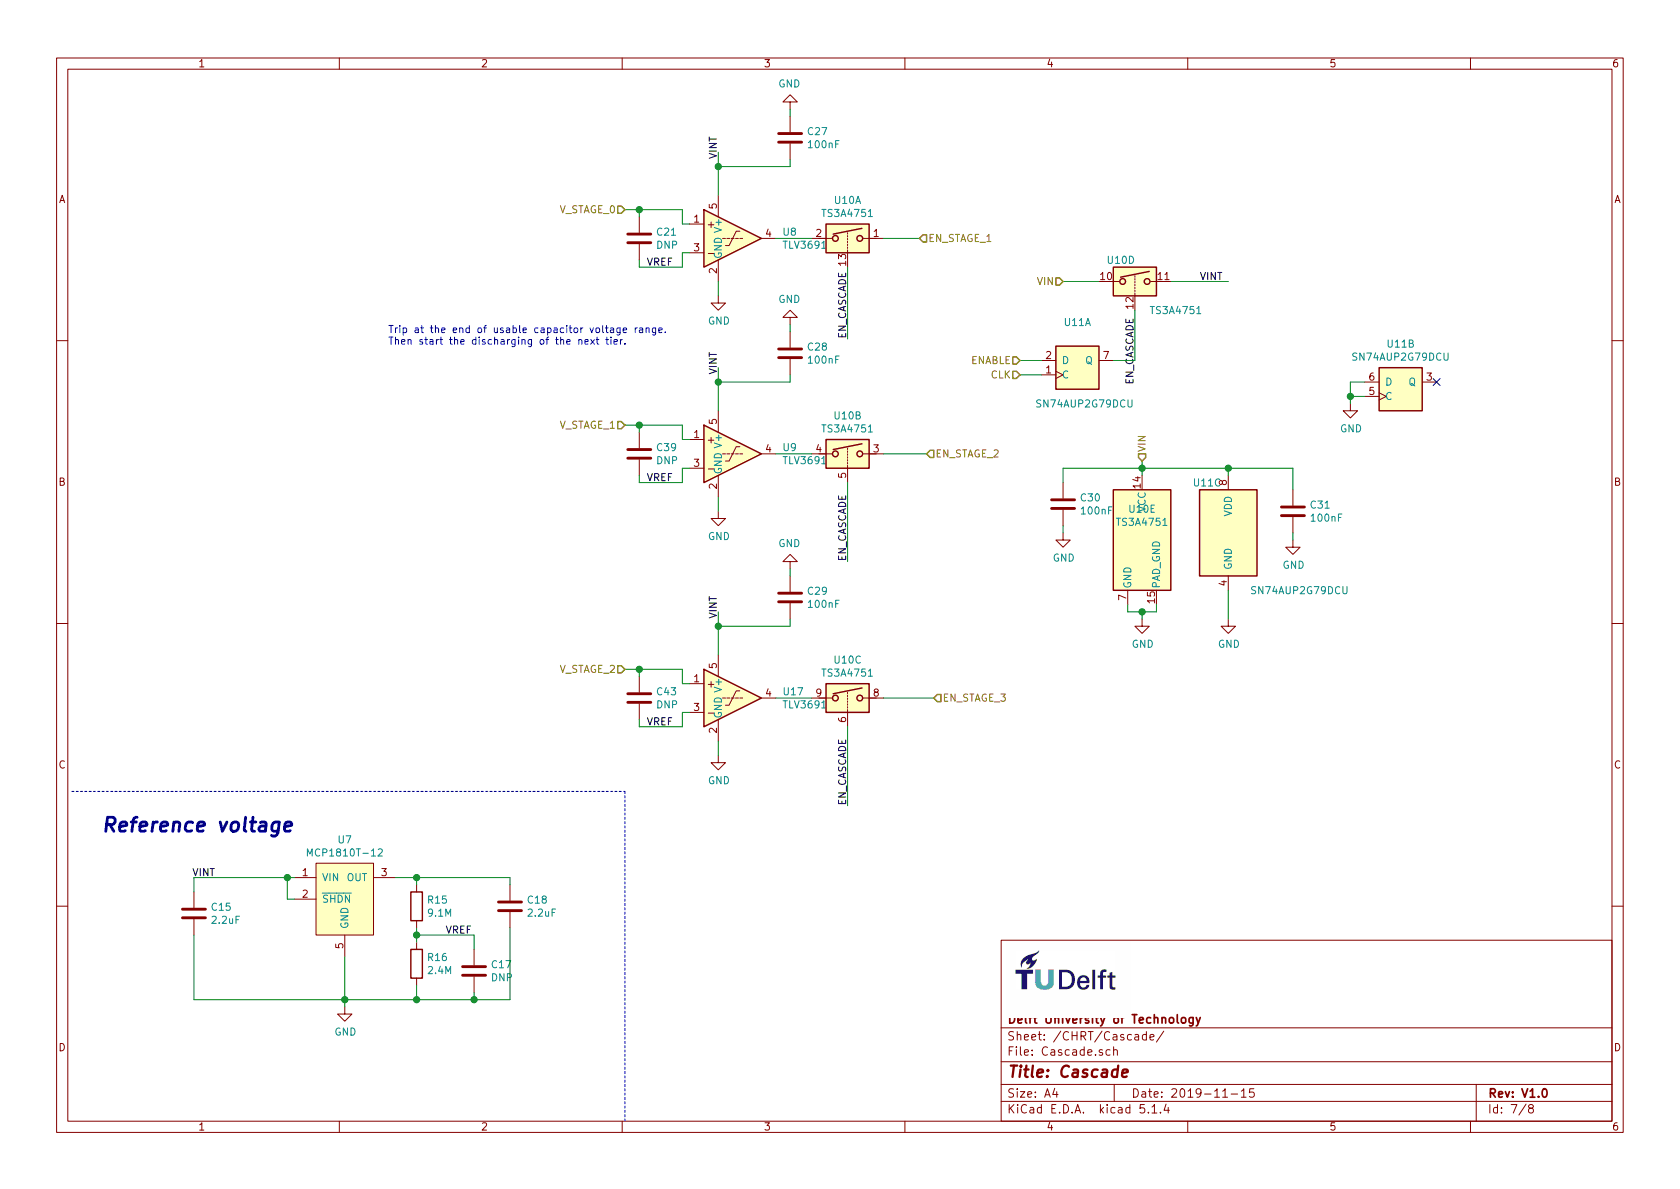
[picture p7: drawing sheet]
EESchema Schematic File Version 4
EELAYER 30 0
EELAYER END
$Descr A4 11693 8268
encoding utf-8
Sheet 7 8
Title "Cascade"
Date "2019-11-15"
Rev "V1.0"
Comp "Delft University of Technology"
Comment1 ""
Comment2 ""
Comment3 ""
Comment4 ""
$EndDescr
Text HLabel 4350 1450 0    50   Input ~ 0
V_STAGE_0
$Comp
L power:GND #PWR044
U 1 1
P 5000 2050
F 0 "#PWR044" H 5000 1800 50  0001 C CNN
F 1 "GND" H 5005 1877 50  0000 C CNN
F 2 "" H 5000 2050 50  0001 C CNN
F 3 "" H 5000 2050 50  0001 C CNN
	1    5000 2050
	1    0    0    -1  
$EndComp
Text HLabel 6400 1650 2    50   Input ~ 0
EN_STAGE_1
Text HLabel 7400 1950 0    50   Input ~ 0
VIN
Text HLabel 4350 2950 0    50   Input ~ 0
V_STAGE_1
$Comp
L power:GND #PWR045
U 1 1
P 5000 3550
F 0 "#PWR045" H 5000 3300 50  0001 C CNN
F 1 "GND" H 5005 3377 50  0000 C CNN
F 2 "" H 5000 3550 50  0001 C CNN
F 3 "" H 5000 3550 50  0001 C CNN
	1    5000 3550
	1    0    0    -1  
$EndComp
Text HLabel 6450 3150 2    50   Input ~ 0
EN_STAGE_2
Wire Wire Line
	5000 2850 5000 2650
Wire Wire Line
	5000 2650 5500 2650
Connection ~ 5000 2650
Wire Wire Line
	5000 2650 5000 2550
Text HLabel 4350 4650 0    50   Input ~ 0
V_STAGE_2
$Comp
L power:GND #PWR046
U 1 1
P 5000 5250
F 0 "#PWR046" H 5000 5000 50  0001 C CNN
F 1 "GND" H 5005 5077 50  0000 C CNN
F 2 "" H 5000 5250 50  0001 C CNN
F 3 "" H 5000 5250 50  0001 C CNN
	1    5000 5250
	1    0    0    -1  
$EndComp
Text HLabel 6500 4850 2    50   Input ~ 0
EN_STAGE_3
Wire Wire Line
	5000 4550 5000 4350
Wire Wire Line
	5000 4350 5500 4350
Connection ~ 5000 4350
Wire Wire Line
	5000 4350 5000 4250
$Comp
L jaspers_lib:TS3A4751 U10
U 1 1
P 5900 1650
F 0 "U10" H 5900 1917 50  0000 C CNN
F 1 "TS3A4751" H 5900 1826 50  0000 C CNN
F 2 "Package_DFN_QFN:Texas_S-PVQFN-N14_ThermalVias" H 5800 800 50  0001 C CNN
F 3 "http://www.ti.com/general/docs/lit/getliterature.tsp?genericPartNumber=ts3a4751&fileType=pdf" H 5850 1650 50  0001 C CNN
	1    5900 1650
	1    0    0    -1  
$EndComp
$Comp
L jaspers_lib:TS3A4751 U10
U 2 1
P 5900 3150
F 0 "U10" H 5900 3417 50  0000 C CNN
F 1 "TS3A4751" H 5900 3326 50  0000 C CNN
F 2 "Package_DFN_QFN:Texas_S-PVQFN-N14_ThermalVias" H 5800 2300 50  0001 C CNN
F 3 "http://www.ti.com/general/docs/lit/getliterature.tsp?genericPartNumber=ts3a4751&fileType=pdf" H 5850 3150 50  0001 C CNN
	2    5900 3150
	1    0    0    -1  
$EndComp
$Comp
L jaspers_lib:TS3A4751 U10
U 3 1
P 5900 4850
F 0 "U10" H 5900 5117 50  0000 C CNN
F 1 "TS3A4751" H 5900 5026 50  0000 C CNN
F 2 "Package_DFN_QFN:Texas_S-PVQFN-N14_ThermalVias" H 5800 4000 50  0001 C CNN
F 3 "http://www.ti.com/general/docs/lit/getliterature.tsp?genericPartNumber=ts3a4751&fileType=pdf" H 5850 4850 50  0001 C CNN
	3    5900 4850
	1    0    0    -1  
$EndComp
$Comp
L jaspers_lib:TS3A4751 U10
U 5 1
P 7950 3800
F 0 "U10" H 7950 4067 50  0000 C CNN
F 1 "TS3A4751" H 7950 3976 50  0000 C CNN
F 2 "Package_DFN_QFN:Texas_S-PVQFN-N14_ThermalVias" H 7850 2950 50  0001 C CNN
F 3 "http://www.ti.com/general/docs/lit/getliterature.tsp?genericPartNumber=ts3a4751&fileType=pdf" H 7900 3800 50  0001 C CNN
	5    7950 3800
	1    0    0    -1  
$EndComp
$Comp
L jaspers_lib:TS3A4751 U10
U 4 1
P 7900 1950
F 0 "U10" H 7700 2100 50  0000 L CNN
F 1 "TS3A4751" H 8000 1750 50  0000 L CNN
F 2 "Package_DFN_QFN:Texas_S-PVQFN-N14_ThermalVias" H 7800 1100 50  0001 C CNN
F 3 "http://www.ti.com/general/docs/lit/getliterature.tsp?genericPartNumber=ts3a4751&fileType=pdf" H 7850 1950 50  0001 C CNN
	4    7900 1950
	1    0    0    -1  
$EndComp
Text Label 5900 2350 1    50   ~ 0
EN_CASCADE
Text Label 5900 3900 1    50   ~ 0
EN_CASCADE
Text Label 5900 5600 1    50   ~ 0
EN_CASCADE
Wire Wire Line
	7400 1950 7650 1950
Wire Wire Line
	8150 1950 8550 1950
Text Label 8350 1950 0    50   ~ 0
VINT
Text Label 5000 1100 1    50   ~ 0
VINT
Text Label 5000 2600 1    50   ~ 0
VINT
Text Label 5000 4300 1    50   ~ 0
VINT
Text Label 7900 2200 3    50   ~ 0
EN_CASCADE
Wire Wire Line
	7900 2150 7900 2500
$Comp
L power:GND #PWR051
U 1 1
P 7950 4300
F 0 "#PWR051" H 7950 4050 50  0001 C CNN
F 1 "GND" H 7955 4127 50  0000 C CNN
F 2 "" H 7950 4300 50  0001 C CNN
F 3 "" H 7950 4300 50  0001 C CNN
	1    7950 4300
	1    0    0    -1  
$EndComp
Text HLabel 7950 3200 1    50   Input ~ 0
VIN
Wire Wire Line
	7950 3200 7950 3250
Wire Wire Line
	7850 4200 7850 4250
Wire Wire Line
	7850 4250 7950 4250
Wire Wire Line
	8050 4250 8050 4200
Wire Wire Line
	7950 4250 7950 4300
Connection ~ 7950 4250
Wire Wire Line
	7950 4250 8050 4250
Text HLabel 7100 2500 0    50   Input ~ 0
ENABLE
Wire Wire Line
	5000 1050 5000 1150
Wire Wire Line
	5000 1150 5500 1150
$Comp
L Device:C C30
U 1 1
P 7400 3500
F 0 "C30" H 7515 3546 50  0000 L CNN
F 1 "100nF" H 7515 3455 50  0000 L CNN
F 2 "Capacitor_SMD:C_0402_1005Metric" H 7438 3350 50  0001 C CNN
F 3 "~" H 7400 3500 50  0001 C CNN
	1    7400 3500
	1    0    0    -1  
$EndComp
Wire Wire Line
	7950 3250 7400 3250
Wire Wire Line
	7400 3250 7400 3350
Connection ~ 7950 3250
Wire Wire Line
	7950 3250 7950 3300
$Comp
L power:GND #PWR050
U 1 1
P 7400 3700
F 0 "#PWR050" H 7400 3450 50  0001 C CNN
F 1 "GND" H 7405 3527 50  0000 C CNN
F 2 "" H 7400 3700 50  0001 C CNN
F 3 "" H 7400 3700 50  0001 C CNN
	1    7400 3700
	1    0    0    -1  
$EndComp
Wire Wire Line
	7400 3650 7400 3700
$Comp
L Device:C C29
U 1 1
P 5500 4150
F 0 "C29" H 5615 4196 50  0000 L CNN
F 1 "100nF" H 5615 4105 50  0000 L CNN
F 2 "Capacitor_SMD:C_0402_1005Metric" H 5538 4000 50  0001 C CNN
F 3 "~" H 5500 4150 50  0001 C CNN
	1    5500 4150
	1    0    0    -1  
$EndComp
$Comp
L power:GND #PWR049
U 1 1
P 5500 3950
F 0 "#PWR049" H 5500 3700 50  0001 C CNN
F 1 "GND" H 5505 3777 50  0000 C CNN
F 2 "" H 5500 3950 50  0001 C CNN
F 3 "" H 5500 3950 50  0001 C CNN
	1    5500 3950
	-1   0    0    1   
$EndComp
$Comp
L Device:C C28
U 1 1
P 5500 2450
F 0 "C28" H 5615 2496 50  0000 L CNN
F 1 "100nF" H 5615 2405 50  0000 L CNN
F 2 "Capacitor_SMD:C_0402_1005Metric" H 5538 2300 50  0001 C CNN
F 3 "~" H 5500 2450 50  0001 C CNN
	1    5500 2450
	1    0    0    -1  
$EndComp
$Comp
L power:GND #PWR048
U 1 1
P 5500 2250
F 0 "#PWR048" H 5500 2000 50  0001 C CNN
F 1 "GND" H 5505 2077 50  0000 C CNN
F 2 "" H 5500 2250 50  0001 C CNN
F 3 "" H 5500 2250 50  0001 C CNN
	1    5500 2250
	-1   0    0    1   
$EndComp
$Comp
L Device:C C27
U 1 1
P 5500 950
F 0 "C27" H 5615 996 50  0000 L CNN
F 1 "100nF" H 5615 905 50  0000 L CNN
F 2 "Capacitor_SMD:C_0402_1005Metric" H 5538 800 50  0001 C CNN
F 3 "~" H 5500 950 50  0001 C CNN
	1    5500 950 
	1    0    0    -1  
$EndComp
$Comp
L power:GND #PWR047
U 1 1
P 5500 750
F 0 "#PWR047" H 5500 500 50  0001 C CNN
F 1 "GND" H 5505 577 50  0000 C CNN
F 2 "" H 5500 750 50  0001 C CNN
F 3 "" H 5500 750 50  0001 C CNN
	1    5500 750 
	-1   0    0    1   
$EndComp
Wire Wire Line
	5500 4350 5500 4300
Wire Wire Line
	5500 4000 5500 3950
Wire Wire Line
	5500 2650 5500 2600
Wire Wire Line
	5500 2300 5500 2250
Wire Wire Line
	5500 1100 5500 1150
Wire Wire Line
	5500 800  5500 750 
$Comp
L jaspers_lib:SN74AUP2G79DCU U11
U 1 1
P 7500 2600
F 0 "U11" H 7500 2967 50  0000 C CNN
F 1 "SN74AUP2G79DCU" H 7550 2400 50  0000 C CNN
F 2 "Package_SO:VSSOP-8_2.4x2.1mm_P0.5mm" H 7300 2050 50  0001 C CNN
F 3 "http://www.ti.com/lit/ds/symlink/sn74aup2g79.pdf" H 7150 1900 50  0001 C CNN
	1    7500 2600
	1    0    0    -1  
$EndComp
$Comp
L jaspers_lib:SN74AUP2G79DCU U11
U 2 1
P 9750 2750
F 0 "U11" H 9750 3117 50  0000 C CNN
F 1 "SN74AUP2G79DCU" H 9750 3026 50  0000 C CNN
F 2 "Package_SO:VSSOP-8_2.4x2.1mm_P0.5mm" H 9550 2200 50  0001 C CNN
F 3 "http://www.ti.com/lit/ds/symlink/sn74aup2g79.pdf" H 9400 2050 50  0001 C CNN
	2    9750 2750
	1    0    0    -1  
$EndComp
$Comp
L jaspers_lib:SN74AUP2G79DCU U11
U 3 1
P 8550 3700
F 0 "U11" H 8300 4050 50  0000 L CNN
F 1 "SN74AUP2G79DCU" H 8700 3300 50  0000 L CNN
F 2 "Package_SO:VSSOP-8_2.4x2.1mm_P0.5mm" H 8350 3150 50  0001 C CNN
F 3 "http://www.ti.com/lit/ds/symlink/sn74aup2g79.pdf" H 8200 3000 50  0001 C CNN
	3    8550 3700
	1    0    0    -1  
$EndComp
$Comp
L Device:C C31
U 1 1
P 9000 3550
F 0 "C31" H 9115 3596 50  0000 L CNN
F 1 "100nF" H 9115 3505 50  0000 L CNN
F 2 "Capacitor_SMD:C_0402_1005Metric" H 9038 3400 50  0001 C CNN
F 3 "~" H 9000 3550 50  0001 C CNN
	1    9000 3550
	1    0    0    -1  
$EndComp
$Comp
L power:GND #PWR053
U 1 1
P 9000 3750
F 0 "#PWR053" H 9000 3500 50  0001 C CNN
F 1 "GND" H 9005 3577 50  0000 C CNN
F 2 "" H 9000 3750 50  0001 C CNN
F 3 "" H 9000 3750 50  0001 C CNN
	1    9000 3750
	1    0    0    -1  
$EndComp
Wire Wire Line
	9000 3700 9000 3750
Wire Wire Line
	7950 3250 8550 3250
Wire Wire Line
	9000 3250 9000 3400
Wire Wire Line
	8550 3300 8550 3250
Connection ~ 8550 3250
Wire Wire Line
	8550 3250 9000 3250
$Comp
L power:GND #PWR052
U 1 1
P 8550 4300
F 0 "#PWR052" H 8550 4050 50  0001 C CNN
F 1 "GND" H 8555 4127 50  0000 C CNN
F 2 "" H 8550 4300 50  0001 C CNN
F 3 "" H 8550 4300 50  0001 C CNN
	1    8550 4300
	1    0    0    -1  
$EndComp
Wire Wire Line
	8550 4100 8550 4300
Text HLabel 7100 2600 0    50   Input ~ 0
CLK
Wire Wire Line
	7100 2600 7250 2600
Wire Wire Line
	7100 2500 7250 2500
Wire Wire Line
	7750 2500 7900 2500
$Comp
L power:GND #PWR054
U 1 1
P 9400 2800
F 0 "#PWR054" H 9400 2550 50  0001 C CNN
F 1 "GND" H 9405 2627 50  0000 C CNN
F 2 "" H 9400 2800 50  0001 C CNN
F 3 "" H 9400 2800 50  0001 C CNN
	1    9400 2800
	1    0    0    -1  
$EndComp
Wire Wire Line
	9500 2650 9400 2650
Wire Wire Line
	9400 2650 9400 2750
Wire Wire Line
	9500 2750 9400 2750
Connection ~ 9400 2750
Wire Wire Line
	9400 2750 9400 2800
NoConn ~ 10000 2650
Wire Wire Line
	5400 1650 5650 1650
Wire Wire Line
	5400 4850 5650 4850
Wire Wire Line
	5400 3150 5650 3150
Wire Wire Line
	6150 1650 6400 1650
Wire Wire Line
	6150 3150 6450 3150
Wire Wire Line
	6150 4850 6500 4850
Wire Wire Line
	5900 5050 5900 5600
Wire Wire Line
	5900 3350 5900 3900
Wire Wire Line
	5900 1850 5900 2350
Wire Wire Line
	5000 1350 5000 1150
Connection ~ 5000 1150
$Comp
L jaspers_lib:MCP1810T-12 U7
U 1 1
P 2400 6200
F 0 "U7" H 2400 6565 50  0000 C CNN
F 1 "MCP1810T-12" H 2400 6474 50  0000 C CNN
F 2 "Package_TO_SOT_SMD:SOT-23-5" H 2250 5400 50  0001 C CNN
F 3 "http://ww1.microchip.com/downloads/en/DeviceDoc/20005623B.pdf" H 2350 5550 50  0001 C CNN
	1    2400 6200
	1    0    0    -1  
$EndComp
$Comp
L Device:R R15
U 1 1
P 2900 6300
F 0 "R15" H 2970 6346 50  0000 L CNN
F 1 "9.1M" H 2970 6255 50  0000 L CNN
F 2 "Resistor_SMD:R_0402_1005Metric" V 2830 6300 50  0001 C CNN
F 3 "~" H 2900 6300 50  0001 C CNN
	1    2900 6300
	1    0    0    -1  
$EndComp
$Comp
L Device:R R16
U 1 1
P 2900 6700
F 0 "R16" H 2970 6746 50  0000 L CNN
F 1 "2.4M" H 2970 6655 50  0000 L CNN
F 2 "Resistor_SMD:R_0402_1005Metric" V 2830 6700 50  0001 C CNN
F 3 "~" H 2900 6700 50  0001 C CNN
	1    2900 6700
	1    0    0    -1  
$EndComp
Wire Wire Line
	2750 6100 2900 6100
Wire Wire Line
	2900 6100 2900 6150
Connection ~ 2900 6100
Wire Wire Line
	2900 6450 2900 6500
$Comp
L Device:C C18
U 1 1
P 3550 6300
F 0 "C18" H 3665 6346 50  0000 L CNN
F 1 "2.2uF" H 3665 6255 50  0000 L CNN
F 2 "Capacitor_SMD:C_0402_1005Metric" H 3588 6150 50  0001 C CNN
F 3 "~" H 3550 6300 50  0001 C CNN
	1    3550 6300
	1    0    0    -1  
$EndComp
$Comp
L Device:C C17
U 1 1
P 3300 6750
F 0 "C17" H 3415 6796 50  0000 L CNN
F 1 "DNP" H 3415 6705 50  0000 L CNN
F 2 "Capacitor_SMD:C_0402_1005Metric" H 3338 6600 50  0001 C CNN
F 3 "~" H 3300 6750 50  0001 C CNN
	1    3300 6750
	1    0    0    -1  
$EndComp
Wire Wire Line
	3550 6100 3550 6150
Wire Wire Line
	2900 6100 3550 6100
Wire Wire Line
	3300 6600 3300 6500
Wire Wire Line
	3300 6500 2900 6500
Connection ~ 2900 6500
Wire Wire Line
	2900 6500 2900 6550
Text Label 3100 6500 0    50   ~ 0
VREF
Wire Wire Line
	3550 6450 3550 6950
Wire Wire Line
	3550 6950 3300 6950
Wire Wire Line
	3300 6950 3300 6900
Wire Wire Line
	2900 6850 2900 6950
Wire Wire Line
	2900 6950 3300 6950
Connection ~ 3300 6950
Wire Wire Line
	2400 6650 2400 6950
Wire Wire Line
	2400 6950 2900 6950
Connection ~ 2900 6950
$Comp
L Device:C C15
U 1 1
P 1350 6350
F 0 "C15" H 1465 6396 50  0000 L CNN
F 1 "2.2uF" H 1465 6305 50  0000 L CNN
F 2 "Capacitor_SMD:C_0402_1005Metric" H 1388 6200 50  0001 C CNN
F 3 "~" H 1350 6350 50  0001 C CNN
	1    1350 6350
	1    0    0    -1  
$EndComp
Wire Wire Line
	2050 6250 2000 6250
Wire Wire Line
	1350 6200 1350 6100
Wire Wire Line
	1350 6500 1350 6950
Wire Wire Line
	1350 6950 2400 6950
Connection ~ 2400 6950
Text Label 1500 6100 2    50   ~ 0
VINT
$Comp
L power:GND #PWR042
U 1 1
P 2400 7000
F 0 "#PWR042" H 2400 6750 50  0001 C CNN
F 1 "GND" H 2405 6827 50  0000 C CNN
F 2 "" H 2400 7000 50  0001 C CNN
F 3 "" H 2400 7000 50  0001 C CNN
	1    2400 7000
	1    0    0    -1  
$EndComp
Wire Wire Line
	2400 6950 2400 7000
$Comp
L jaspers_lib:TLV3691IDCK U8
U 1 1
P 5000 1650
F 0 "U8" H 5444 1696 50  0000 L CNN
F 1 "TLV3691IDCK" H 5444 1605 50  0000 L CNN
F 2 "jaspers_footprints:Texas_R-PDSO-G5" H 4950 1200 50  0001 C CNN
F 3 "http://www.ti.com/lit/ds/symlink/tlv3691.pdf" H 5150 1850 50  0001 C CNN
	1    5000 1650
	1    0    0    -1  
$EndComp
$Comp
L jaspers_lib:TLV3691IDCK U9
U 1 1
P 5000 3150
F 0 "U9" H 5444 3196 50  0000 L CNN
F 1 "TLV3691IDCK" H 5444 3105 50  0000 L CNN
F 2 "jaspers_footprints:Texas_R-PDSO-G5" H 4950 2700 50  0001 C CNN
F 3 "http://www.ti.com/lit/ds/symlink/tlv3691.pdf" H 5150 3350 50  0001 C CNN
	1    5000 3150
	1    0    0    -1  
$EndComp
$Comp
L jaspers_lib:TLV3691IDCK U17
U 1 1
P 5000 4850
F 0 "U17" H 5444 4896 50  0000 L CNN
F 1 "TLV3691IDCK" H 5444 4805 50  0000 L CNN
F 2 "jaspers_footprints:Texas_R-PDSO-G5" H 4950 4400 50  0001 C CNN
F 3 "http://www.ti.com/lit/ds/symlink/tlv3691.pdf" H 5150 5050 50  0001 C CNN
	1    5000 4850
	1    0    0    -1  
$EndComp
Wire Wire Line
	5000 5150 5000 5250
Wire Wire Line
	5000 3450 5000 3550
Wire Wire Line
	5000 1950 5000 2050
$Comp
L Device:C C43
U 1 1
P 4450 4850
F 0 "C43" H 4565 4896 50  0000 L CNN
F 1 "DNP" H 4565 4805 50  0000 L CNN
F 2 "Capacitor_SMD:C_0402_1005Metric" H 4488 4700 50  0001 C CNN
F 3 "~" H 4450 4850 50  0001 C CNN
	1    4450 4850
	1    0    0    -1  
$EndComp
Wire Wire Line
	4800 4950 4750 4950
Wire Wire Line
	4750 4950 4750 5050
Wire Wire Line
	4750 5050 4450 5050
Wire Wire Line
	4450 5050 4450 5000
Wire Wire Line
	4750 4750 4800 4750
Wire Wire Line
	4750 4650 4750 4750
Wire Wire Line
	4750 4650 4450 4650
Wire Wire Line
	4450 4650 4450 4700
Wire Wire Line
	4350 4650 4450 4650
Connection ~ 4450 4650
Text Label 4500 5050 0    50   ~ 0
VREF
$Comp
L Device:C C39
U 1 1
P 4450 3150
F 0 "C39" H 4565 3196 50  0000 L CNN
F 1 "DNP" H 4565 3105 50  0000 L CNN
F 2 "Capacitor_SMD:C_0402_1005Metric" H 4488 3000 50  0001 C CNN
F 3 "~" H 4450 3150 50  0001 C CNN
	1    4450 3150
	1    0    0    -1  
$EndComp
Wire Wire Line
	4800 3250 4750 3250
Wire Wire Line
	4750 3250 4750 3350
Wire Wire Line
	4750 3350 4450 3350
Wire Wire Line
	4450 3350 4450 3300
Wire Wire Line
	4750 3050 4800 3050
Wire Wire Line
	4750 2950 4750 3050
Wire Wire Line
	4750 2950 4450 2950
Wire Wire Line
	4450 2950 4450 3000
Wire Wire Line
	4350 2950 4450 2950
Connection ~ 4450 2950
Text Label 4500 3350 0    50   ~ 0
VREF
$Comp
L Device:C C21
U 1 1
P 4450 1650
F 0 "C21" H 4565 1696 50  0000 L CNN
F 1 "DNP" H 4565 1605 50  0000 L CNN
F 2 "Capacitor_SMD:C_0402_1005Metric" H 4488 1500 50  0001 C CNN
F 3 "~" H 4450 1650 50  0001 C CNN
	1    4450 1650
	1    0    0    -1  
$EndComp
Wire Wire Line
	4800 1750 4750 1750
Wire Wire Line
	4750 1750 4750 1850
Wire Wire Line
	4750 1850 4450 1850
Wire Wire Line
	4450 1850 4450 1800
Wire Wire Line
	4750 1550 4800 1550
Wire Wire Line
	4750 1450 4750 1550
Wire Wire Line
	4750 1450 4450 1450
Wire Wire Line
	4450 1450 4450 1500
Wire Wire Line
	4350 1450 4450 1450
Connection ~ 4450 1450
Text Label 4500 1850 0    50   ~ 0
VREF
Wire Wire Line
	1350 6100 2000 6100
Wire Wire Line
	2000 6250 2000 6100
Connection ~ 2000 6100
Wire Wire Line
	2000 6100 2050 6100
Text Notes 2700 2400 0    50   ~ 0
Trip at the end of usable capacitor voltage range.\nThen start the discharging of the next tier.
Wire Notes Line
	500  5500 4350 5500
Wire Notes Line
	4350 5500 4350 7800
Text Notes 700  5800 0    98   Italic 20
Reference voltage
$EndSCHEMATC
